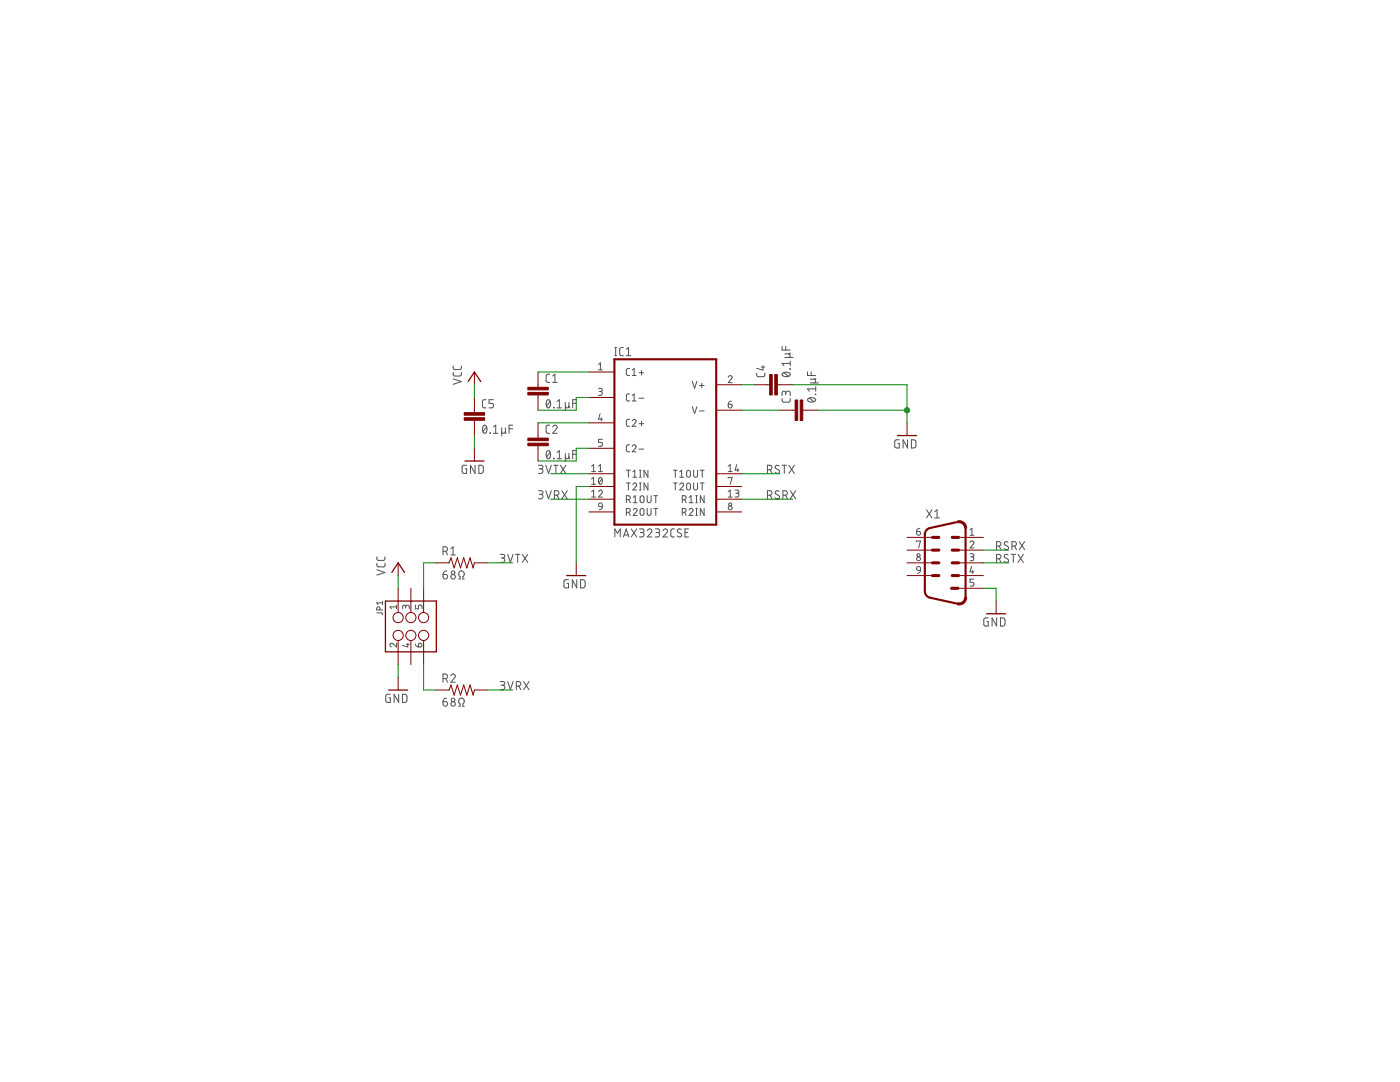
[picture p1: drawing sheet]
<?xml version="1.0" encoding="utf-8"?>
<!DOCTYPE eagle SYSTEM "eagle.dtd">
<!--
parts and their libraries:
SparkFun-Capacitors: Licensing: CC v3.0 Share-Alike You are welcome to use this library for commercial purposes.
-->
<eagle version="9.3.2">
<drawing>
<settings>
<setting alwaysvectorfont="yes"/>
<setting verticaltext="up"/>
</settings>
<grid distance="0.1" unitdist="inch" unit="inch" style="lines" multiple="1" display="no" altdistance="0.01" altunitdist="inch" altunit="inch"/>
<schematic xreflabel="%F%N/%S.%C%R" xrefpart="/%S.%C%R">
<libraries>
<library name="SparkFun-Capacitors">
<symbols>
<symbol name="CAP">
<wire x1="0" y1="2.54" x2="0" y2="2.032" width="0.1524" layer="94"/>
<wire x1="0" y1="0" x2="0" y2="0.508" width="0.1524" layer="94"/>
<text x="1.524" y="2.921" size="1.778" layer="95">&gt;NAME</text>
<text x="1.524" y="-2.159" size="1.778" layer="96">&gt;VALUE</text>
<rectangle x1="-2.032" y1="0.508" x2="2.032" y2="1.016" layer="94"/>
<rectangle x1="-2.032" y1="1.524" x2="2.032" y2="2.032" layer="94"/>
<pin name="1" x="0" y="5.08" visible="off" length="short" direction="pas" swaplevel="1" rot="R270"/>
<pin name="2" x="0" y="-2.54" visible="off" length="short" direction="pas" swaplevel="1" rot="R90"/>
</symbol>
</symbols>
<devicesets>
<deviceset name="CAP" prefix="C" uservalue="yes">
<gates>
<gate name="G$1" symbol="CAP" x="0" y="0"/>
</gates>
<devices>
<device name="PTH" package="CAP-PTH-SMALL">
<connects>
<connect gate="G$1" pin="1" pad="1"/>
<connect gate="G$1" pin="2" pad="2"/>
</connects>
<technologies>
<technology name=""/>
</technologies>
</device>
<device name="PTH2" package="CAP-PTH-SMALL2">
<connects>
<connect gate="G$1" pin="1" pad="1"/>
<connect gate="G$1" pin="2" pad="2"/>
</connects>
<technologies>
<technology name=""/>
</technologies>
</device>
<device name="0805" package="0805">
<connects>
<connect gate="G$1" pin="1" pad="1"/>
<connect gate="G$1" pin="2" pad="2"/>
</connects>
<technologies>
<technology name=""/>
</technologies>
</device>
<device name="PTH3" package="CAP-PTH-LARGE">
<connects>
<connect gate="G$1" pin="1" pad="1"/>
<connect gate="G$1" pin="2" pad="2"/>
</connects>
<technologies>
<technology name=""/>
</technologies>
</device>
<device name="SMD" package="GRM43D">
<connects>
<connect gate="G$1" pin="1" pad="A"/>
<connect gate="G$1" pin="2" pad="C"/>
</connects>
<technologies>
<technology name=""/>
</technologies>
</device>
<device name="0603-CAP" package="0603-CAP">
<connects>
<connect gate="G$1" pin="1" pad="1"/>
<connect gate="G$1" pin="2" pad="2"/>
</connects>
<technologies>
<technology name=""/>
</technologies>
</device>
<device name="0402-CAP" package="0402-CAP">
<connects>
<connect gate="G$1" pin="1" pad="1"/>
<connect gate="G$1" pin="2" pad="2"/>
</connects>
<technologies>
<technology name=""/>
</technologies>
</device>
<device name="PTH1" package="CAP-PTH-5MM">
<connects>
<connect gate="G$1" pin="1" pad="1"/>
<connect gate="G$1" pin="2" pad="2"/>
</connects>
<technologies>
<technology name=""/>
</technologies>
</device>
<device name="_" package="AXIAL-5MM">
<connects>
<connect gate="G$1" pin="1" pad="P$1"/>
<connect gate="G$1" pin="2" pad="P$2"/>
</connects>
<technologies>
<technology name=""/>
</technologies>
</device>
<device name="1210" package="1210">
<connects>
<connect gate="G$1" pin="1" pad="1"/>
<connect gate="G$1" pin="2" pad="2"/>
</connects>
<technologies>
<technology name=""/>
</technologies>
</device>
<device name="1206" package="1206">
<connects>
<connect gate="G$1" pin="1" pad="1"/>
<connect gate="G$1" pin="2" pad="2"/>
</connects>
<technologies>
<technology name=""/>
</technologies>
</device>
<device name="ASMD" package="CTZ3">
<connects>
<connect gate="G$1" pin="1" pad="+"/>
<connect gate="G$1" pin="2" pad="-"/>
</connects>
<technologies>
<technology name=""/>
</technologies>
</device>
<device name="KIT" package="CAP-PTH-SMALL-KIT">
<connects>
<connect gate="G$1" pin="1" pad="1"/>
<connect gate="G$1" pin="2" pad="2"/>
</connects>
<technologies>
<technology name=""/>
</technologies>
</device>
<device name="EZ" package="CAP-PTH-SMALLEZ">
<connects>
<connect gate="G$1" pin="1" pad="1"/>
<connect gate="G$1" pin="2" pad="2"/>
</connects>
<technologies>
<technology name=""/>
</technologies>
</device>
</devices>
</deviceset>
</devicesets>
</library>
<library name="supply1">
<symbols>
<symbol name="GND">
<wire x1="-1.905" y1="0" x2="1.905" y2="0" width="0.254" layer="94"/>
<text x="-2.54" y="-2.54" size="1.778" layer="96">&gt;VALUE</text>
<pin name="GND" x="0" y="2.54" visible="off" length="short" direction="sup" rot="R270"/>
</symbol>
<symbol name="VCC">
<wire x1="1.27" y1="-1.905" x2="0" y2="0" width="0.254" layer="94"/>
<wire x1="0" y1="0" x2="-1.27" y2="-1.905" width="0.254" layer="94"/>
<text x="-2.54" y="-2.54" size="1.778" layer="96" rot="R90">&gt;VALUE</text>
<pin name="VCC" x="0" y="-2.54" visible="off" length="short" direction="sup" rot="R90"/>
</symbol>
</symbols>
<devicesets>
<deviceset name="GND" prefix="GND">
<gates>
<gate name="1" symbol="GND" x="0" y="0"/>
</gates>
<devices>
<device name="">
<technologies>
<technology name=""/>
</technologies>
</device>
</devices>
</deviceset>
<deviceset name="VCC" prefix="P+">
<gates>
<gate name="VCC" symbol="VCC" x="0" y="0"/>
</gates>
<devices>
<device name="">
<technologies>
<technology name=""/>
</technologies>
</device>
</devices>
</deviceset>
</devicesets>
</library>
<library name="con-subd">
<symbols>
<symbol name="M09">
<wire x1="-2.54" y1="5.08" x2="-1.27" y2="5.08" width="0.6096" layer="94"/>
<wire x1="-2.54" y1="2.54" x2="-1.27" y2="2.54" width="0.6096" layer="94"/>
<wire x1="1.397" y1="5.08" x2="2.667" y2="5.08" width="0.6096" layer="94"/>
<wire x1="1.397" y1="2.54" x2="2.667" y2="2.54" width="0.6096" layer="94"/>
<wire x1="-2.54" y1="0" x2="-1.27" y2="0" width="0.6096" layer="94"/>
<wire x1="-2.54" y1="-2.54" x2="-1.27" y2="-2.54" width="0.6096" layer="94"/>
<wire x1="1.397" y1="0" x2="2.667" y2="0" width="0.6096" layer="94"/>
<wire x1="1.397" y1="-2.54" x2="2.667" y2="-2.54" width="0.6096" layer="94"/>
<wire x1="1.27" y1="-5.08" x2="2.54" y2="-5.08" width="0.6096" layer="94"/>
<wire x1="2.5226" y1="-8.1718" x2="4.0637" y2="-6.9312" width="0.4064" layer="94" curve="102.322193" cap="flat"/>
<wire x1="2.5226" y1="-8.1718" x2="-3.0654" y2="-6.9494" width="0.4064" layer="94"/>
<wire x1="-4.064" y1="-5.7088" x2="-3.0654" y2="-6.9494" width="0.4064" layer="94" curve="77.657889"/>
<wire x1="-4.064" y1="5.7088" x2="-4.064" y2="-5.7088" width="0.4064" layer="94"/>
<wire x1="-4.064" y1="5.7088" x2="-3.0654" y2="6.9494" width="0.4064" layer="94" curve="-77.657889"/>
<wire x1="4.064" y1="6.9312" x2="4.064" y2="-6.9312" width="0.4064" layer="94"/>
<wire x1="2.5226" y1="8.1718" x2="-3.0654" y2="6.9494" width="0.4064" layer="94"/>
<wire x1="2.5226" y1="8.1719" x2="4.064" y2="6.9312" width="0.4064" layer="94" curve="-102.337599" cap="flat"/>
<text x="-3.81" y="-10.795" size="1.778" layer="96">&gt;VALUE</text>
<text x="-3.81" y="8.89" size="1.778" layer="95">&gt;NAME</text>
<pin name="1" x="7.62" y="5.08" visible="pad" length="middle" direction="pas" rot="R180"/>
<pin name="6" x="-7.62" y="5.08" visible="pad" length="middle" direction="pas"/>
<pin name="2" x="7.62" y="2.54" visible="pad" length="middle" direction="pas" rot="R180"/>
<pin name="7" x="-7.62" y="2.54" visible="pad" length="middle" direction="pas"/>
<pin name="3" x="7.62" y="0" visible="pad" length="middle" direction="pas" rot="R180"/>
<pin name="8" x="-7.62" y="0" visible="pad" length="middle" direction="pas"/>
<pin name="4" x="7.62" y="-2.54" visible="pad" length="middle" direction="pas" rot="R180"/>
<pin name="9" x="-7.62" y="-2.54" visible="pad" length="middle" direction="pas"/>
<pin name="5" x="7.62" y="-5.08" visible="pad" length="middle" direction="pas" rot="R180"/>
</symbol>
</symbols>
<devicesets>
<deviceset name="M09" prefix="X" uservalue="yes">
<gates>
<gate name="-1" symbol="M09" x="0" y="0"/>
</gates>
<devices>
<device name="D" package="M09D">
<connects>
<connect gate="-1" pin="1" pad="1"/>
<connect gate="-1" pin="2" pad="2"/>
<connect gate="-1" pin="3" pad="3"/>
<connect gate="-1" pin="4" pad="4"/>
<connect gate="-1" pin="5" pad="5"/>
<connect gate="-1" pin="6" pad="6"/>
<connect gate="-1" pin="7" pad="7"/>
<connect gate="-1" pin="8" pad="8"/>
<connect gate="-1" pin="9" pad="9"/>
</connects>
<package3dinstances>
<package3dinstance package3d_urn="urn:adsk.eagle:package:10300/1"/>
</package3dinstances>
<technologies>
<technology name="">
<attribute name="MF" value="" constant="no"/>
<attribute name="MPN" value="" constant="no"/>
<attribute name="OC_FARNELL" value="unknown" constant="no"/>
<attribute name="OC_NEWARK" value="unknown" constant="no"/>
</technology>
</technologies>
</device>
<device name="H" package="M09H">
<connects>
<connect gate="-1" pin="1" pad="1"/>
<connect gate="-1" pin="2" pad="2"/>
<connect gate="-1" pin="3" pad="3"/>
<connect gate="-1" pin="4" pad="4"/>
<connect gate="-1" pin="5" pad="5"/>
<connect gate="-1" pin="6" pad="6"/>
<connect gate="-1" pin="7" pad="7"/>
<connect gate="-1" pin="8" pad="8"/>
<connect gate="-1" pin="9" pad="9"/>
</connects>
<package3dinstances>
<package3dinstance package3d_urn="urn:adsk.eagle:package:10299/1"/>
</package3dinstances>
<technologies>
<technology name="">
<attribute name="MF" value="" constant="no"/>
<attribute name="MPN" value="" constant="no"/>
<attribute name="OC_FARNELL" value="unknown" constant="no"/>
<attribute name="OC_NEWARK" value="unknown" constant="no"/>
</technology>
</technologies>
</device>
<device name="HP" package="M09HP">
<connects>
<connect gate="-1" pin="1" pad="1"/>
<connect gate="-1" pin="2" pad="2"/>
<connect gate="-1" pin="3" pad="3"/>
<connect gate="-1" pin="4" pad="4"/>
<connect gate="-1" pin="5" pad="5"/>
<connect gate="-1" pin="6" pad="6"/>
<connect gate="-1" pin="7" pad="7"/>
<connect gate="-1" pin="8" pad="8"/>
<connect gate="-1" pin="9" pad="9"/>
</connects>
<package3dinstances>
<package3dinstance package3d_urn="urn:adsk.eagle:package:10236/1"/>
</package3dinstances>
<technologies>
<technology name="">
<attribute name="MF" value="" constant="no"/>
<attribute name="MPN" value="" constant="no"/>
<attribute name="OC_FARNELL" value="unknown" constant="no"/>
<attribute name="OC_NEWARK" value="unknown" constant="no"/>
</technology>
</technologies>
</device>
<device name="V" package="M09V">
<connects>
<connect gate="-1" pin="1" pad="1"/>
<connect gate="-1" pin="2" pad="2"/>
<connect gate="-1" pin="3" pad="3"/>
<connect gate="-1" pin="4" pad="4"/>
<connect gate="-1" pin="5" pad="5"/>
<connect gate="-1" pin="6" pad="6"/>
<connect gate="-1" pin="7" pad="7"/>
<connect gate="-1" pin="8" pad="8"/>
<connect gate="-1" pin="9" pad="9"/>
</connects>
<package3dinstances>
<package3dinstance package3d_urn="urn:adsk.eagle:package:10298/1"/>
</package3dinstances>
<technologies>
<technology name="">
<attribute name="MF" value="" constant="no"/>
<attribute name="MPN" value="" constant="no"/>
<attribute name="OC_FARNELL" value="unknown" constant="no"/>
<attribute name="OC_NEWARK" value="unknown" constant="no"/>
</technology>
</technologies>
</device>
<device name="VP" package="M09VP">
<connects>
<connect gate="-1" pin="1" pad="1"/>
<connect gate="-1" pin="2" pad="2"/>
<connect gate="-1" pin="3" pad="3"/>
<connect gate="-1" pin="4" pad="4"/>
<connect gate="-1" pin="5" pad="5"/>
<connect gate="-1" pin="6" pad="6"/>
<connect gate="-1" pin="7" pad="7"/>
<connect gate="-1" pin="8" pad="8"/>
<connect gate="-1" pin="9" pad="9"/>
</connects>
<package3dinstances>
<package3dinstance package3d_urn="urn:adsk.eagle:package:10235/1"/>
</package3dinstances>
<technologies>
<technology name="">
<attribute name="MF" value="" constant="no"/>
<attribute name="MPN" value="" constant="no"/>
<attribute name="OC_FARNELL" value="unknown" constant="no"/>
<attribute name="OC_NEWARK" value="unknown" constant="no"/>
</technology>
</technologies>
</device>
<device name="VB" package="M09VB">
<connects>
<connect gate="-1" pin="1" pad="1"/>
<connect gate="-1" pin="2" pad="2"/>
<connect gate="-1" pin="3" pad="3"/>
<connect gate="-1" pin="4" pad="4"/>
<connect gate="-1" pin="5" pad="5"/>
<connect gate="-1" pin="6" pad="6"/>
<connect gate="-1" pin="7" pad="7"/>
<connect gate="-1" pin="8" pad="8"/>
<connect gate="-1" pin="9" pad="9"/>
</connects>
<package3dinstances>
<package3dinstance package3d_urn="urn:adsk.eagle:package:10296/1"/>
</package3dinstances>
<technologies>
<technology name="">
<attribute name="MF" value="" constant="no"/>
<attribute name="MPN" value="" constant="no"/>
<attribute name="OC_FARNELL" value="unknown" constant="no"/>
<attribute name="OC_NEWARK" value="unknown" constant="no"/>
</technology>
</technologies>
</device>
<device name="-182" package="182-009-MALE">
<connects>
<connect gate="-1" pin="1" pad="1"/>
<connect gate="-1" pin="2" pad="2"/>
<connect gate="-1" pin="3" pad="3"/>
<connect gate="-1" pin="4" pad="4"/>
<connect gate="-1" pin="5" pad="5"/>
<connect gate="-1" pin="6" pad="6"/>
<connect gate="-1" pin="7" pad="7"/>
<connect gate="-1" pin="8" pad="8"/>
<connect gate="-1" pin="9" pad="9"/>
</connects>
<package3dinstances>
<package3dinstance package3d_urn="urn:adsk.eagle:package:10301/1"/>
</package3dinstances>
<technologies>
<technology name="">
<attribute name="MF" value="" constant="no"/>
<attribute name="MPN" value="" constant="no"/>
<attribute name="OC_FARNELL" value="unknown" constant="no"/>
<attribute name="OC_NEWARK" value="unknown" constant="no"/>
</technology>
</technologies>
</device>
<device name="SMT" package="M09SMT">
<connects>
<connect gate="-1" pin="1" pad="1"/>
<connect gate="-1" pin="2" pad="2"/>
<connect gate="-1" pin="3" pad="3"/>
<connect gate="-1" pin="4" pad="4"/>
<connect gate="-1" pin="5" pad="5"/>
<connect gate="-1" pin="6" pad="6"/>
<connect gate="-1" pin="7" pad="7"/>
<connect gate="-1" pin="8" pad="8"/>
<connect gate="-1" pin="9" pad="9"/>
</connects>
<package3dinstances>
<package3dinstance package3d_urn="urn:adsk.eagle:package:10233/1"/>
</package3dinstances>
<technologies>
<technology name=""/>
</technologies>
</device>
</devices>
</deviceset>
</devicesets>
</library>
<library name="SparkFun-Connectors-new">
<symbols>
<symbol name="M03X2">
<wire x1="-5.08" y1="5.08" x2="5.08" y2="5.08" width="0.254" layer="94"/>
<wire x1="5.08" y1="5.08" x2="5.08" y2="2.54" width="0.254" layer="94"/>
<wire x1="5.08" y1="2.54" x2="5.08" y2="0" width="0.254" layer="94"/>
<wire x1="5.08" y1="0" x2="5.08" y2="-2.54" width="0.254" layer="94"/>
<wire x1="5.08" y1="-2.54" x2="5.08" y2="-5.08" width="0.254" layer="94"/>
<wire x1="5.08" y1="-5.08" x2="-5.08" y2="-5.08" width="0.254" layer="94"/>
<wire x1="-5.08" y1="-5.08" x2="-5.08" y2="-2.54" width="0.254" layer="94"/>
<pin name="1" x="-7.62" y="2.54" visible="off" length="short"/>
<pin name="3" x="-7.62" y="0" visible="off" length="short"/>
<pin name="5" x="-7.62" y="-2.54" visible="off" length="short"/>
<pin name="6" x="7.62" y="-2.54" visible="off" length="short" rot="R180"/>
<pin name="4" x="7.62" y="0" visible="off" length="short" rot="R180"/>
<pin name="2" x="7.62" y="2.54" visible="off" length="short" rot="R180"/>
<text x="-5.08" y="5.588" size="1.27" layer="95">&gt;NAME</text>
<text x="-5.08" y="-7.112" size="1.27" layer="96">&gt;VALUE</text>
<circle x="-1.778" y="2.54" radius="1.016" width="0.1524" layer="94"/>
<circle x="1.778" y="2.54" radius="1.016" width="0.1524" layer="94"/>
<circle x="1.778" y="0" radius="1.016" width="0.1524" layer="94"/>
<circle x="1.778" y="-2.54" radius="1.016" width="0.1524" layer="94"/>
<circle x="-1.778" y="-2.54" radius="1.016" width="0.1524" layer="94"/>
<circle x="-1.778" y="0" radius="1.016" width="0.1524" layer="94"/>
<wire x1="-5.08" y1="-2.54" x2="-5.08" y2="0" width="0.254" layer="94"/>
<wire x1="-5.08" y1="0" x2="-5.08" y2="2.54" width="0.254" layer="94"/>
<wire x1="-5.08" y1="2.54" x2="-5.08" y2="5.08" width="0.254" layer="94"/>
<wire x1="-5.08" y1="2.54" x2="-2.794" y2="2.54" width="0.1524" layer="94"/>
<wire x1="-5.08" y1="0" x2="-2.794" y2="0" width="0.1524" layer="94"/>
<wire x1="-5.08" y1="-2.54" x2="-2.794" y2="-2.54" width="0.1524" layer="94"/>
<wire x1="5.08" y1="-2.54" x2="2.794" y2="-2.54" width="0.1524" layer="94"/>
<wire x1="5.08" y1="0" x2="2.794" y2="0" width="0.1524" layer="94"/>
<wire x1="5.08" y1="2.54" x2="2.794" y2="2.54" width="0.1524" layer="94"/>
<text x="-4.318" y="2.794" size="1.4224" layer="95">1</text>
<text x="3.302" y="2.794" size="1.4224" layer="95">2</text>
<text x="-4.318" y="0.254" size="1.4224" layer="95">3</text>
<text x="3.302" y="0.254" size="1.4224" layer="95">4</text>
<text x="-4.318" y="-2.286" size="1.4224" layer="95">5</text>
<text x="3.302" y="-2.286" size="1.4224" layer="95">6</text>
</symbol>
</symbols>
<devicesets>
<deviceset name="M03X2" prefix="JP" uservalue="yes">
<gates>
<gate name="G$1" symbol="M03X2" x="0" y="0"/>
</gates>
<devices>
<device name="" package="2X3-SHROUDED">
<connects>
<connect gate="G$1" pin="1" pad="1"/>
<connect gate="G$1" pin="2" pad="2"/>
<connect gate="G$1" pin="3" pad="3"/>
<connect gate="G$1" pin="4" pad="4"/>
<connect gate="G$1" pin="5" pad="5"/>
<connect gate="G$1" pin="6" pad="6"/>
</connects>
<technologies>
<technology name="">
<attribute name="PROD_ID" value="CONN-10681"/>
</technology>
</technologies>
</device>
<device name="SMT" package="2X3_SMT_POSTS">
<connects>
<connect gate="G$1" pin="1" pad="1"/>
<connect gate="G$1" pin="2" pad="2"/>
<connect gate="G$1" pin="3" pad="3"/>
<connect gate="G$1" pin="4" pad="4"/>
<connect gate="G$1" pin="5" pad="5"/>
<connect gate="G$1" pin="6" pad="6"/>
</connects>
<technologies>
<technology name="">
<attribute name="PROD_ID" value="CONN-11415"/>
</technology>
</technologies>
</device>
<device name="POGO_PINS" package="2X3_POGO">
<connects>
<connect gate="G$1" pin="1" pad="P$1"/>
<connect gate="G$1" pin="2" pad="P$2"/>
<connect gate="G$1" pin="3" pad="P$3"/>
<connect gate="G$1" pin="4" pad="P$4"/>
<connect gate="G$1" pin="5" pad="P$5"/>
<connect gate="G$1" pin="6" pad="P$6"/>
</connects>
<technologies>
<technology name="">
<attribute name="PROD_ID" value="HW-11044"/>
</technology>
</technologies>
</device>
<device name="2X3_SILK_SM" package="2X3">
<connects>
<connect gate="G$1" pin="1" pad="1"/>
<connect gate="G$1" pin="2" pad="2"/>
<connect gate="G$1" pin="3" pad="3"/>
<connect gate="G$1" pin="4" pad="4"/>
<connect gate="G$1" pin="5" pad="5"/>
<connect gate="G$1" pin="6" pad="6"/>
</connects>
<technologies>
<technology name=""/>
</technologies>
</device>
<device name="NO_SILK" package="2X3-NS">
<connects>
<connect gate="G$1" pin="1" pad="1"/>
<connect gate="G$1" pin="2" pad="2"/>
<connect gate="G$1" pin="3" pad="3"/>
<connect gate="G$1" pin="4" pad="4"/>
<connect gate="G$1" pin="5" pad="5"/>
<connect gate="G$1" pin="6" pad="6"/>
</connects>
<technologies>
<technology name=""/>
</technologies>
</device>
</devices>
</deviceset>
</devicesets>
</library>
<library name="SparkFun-Resistors">
<symbols>
<symbol name="RESISTOR">
<wire x1="-2.54" y1="0" x2="-2.159" y2="1.016" width="0.1524" layer="94"/>
<wire x1="-2.159" y1="1.016" x2="-1.524" y2="-1.016" width="0.1524" layer="94"/>
<wire x1="-1.524" y1="-1.016" x2="-0.889" y2="1.016" width="0.1524" layer="94"/>
<wire x1="-0.889" y1="1.016" x2="-0.254" y2="-1.016" width="0.1524" layer="94"/>
<wire x1="-0.254" y1="-1.016" x2="0.381" y2="1.016" width="0.1524" layer="94"/>
<wire x1="0.381" y1="1.016" x2="1.016" y2="-1.016" width="0.1524" layer="94"/>
<wire x1="1.016" y1="-1.016" x2="1.651" y2="1.016" width="0.1524" layer="94"/>
<wire x1="1.651" y1="1.016" x2="2.286" y2="-1.016" width="0.1524" layer="94"/>
<wire x1="2.286" y1="-1.016" x2="2.54" y2="0" width="0.1524" layer="94"/>
<text x="-3.81" y="1.4986" size="1.778" layer="95">&gt;NAME</text>
<text x="-3.81" y="-3.302" size="1.778" layer="96">&gt;VALUE</text>
<pin name="2" x="5.08" y="0" visible="off" length="short" direction="pas" swaplevel="1" rot="R180"/>
<pin name="1" x="-5.08" y="0" visible="off" length="short" direction="pas" swaplevel="1"/>
</symbol>
</symbols>
<devicesets>
<deviceset name="RESISTOR" prefix="R" uservalue="yes">
<gates>
<gate name="G$1" symbol="RESISTOR" x="0" y="0"/>
</gates>
<devices>
<device name="1206" package="1206">
<connects>
<connect gate="G$1" pin="1" pad="1"/>
<connect gate="G$1" pin="2" pad="2"/>
</connects>
<technologies>
<technology name=""/>
</technologies>
</device>
<device name="AXIAL-0.3" package="AXIAL-0.3">
<connects>
<connect gate="G$1" pin="1" pad="P$1"/>
<connect gate="G$1" pin="2" pad="P$2"/>
</connects>
<technologies>
<technology name=""/>
</technologies>
</device>
<device name="2010" package="R2010">
<connects>
<connect gate="G$1" pin="1" pad="1"/>
<connect gate="G$1" pin="2" pad="2"/>
</connects>
<technologies>
<technology name=""/>
</technologies>
</device>
<device name="0805-RES" package="0805">
<connects>
<connect gate="G$1" pin="1" pad="1"/>
<connect gate="G$1" pin="2" pad="2"/>
</connects>
<technologies>
<technology name=""/>
</technologies>
</device>
<device name="0603-RES" package="0603-RES">
<connects>
<connect gate="G$1" pin="1" pad="1"/>
<connect gate="G$1" pin="2" pad="2"/>
</connects>
<technologies>
<technology name=""/>
</technologies>
</device>
<device name="0603" package="0603-RES">
<connects>
<connect gate="G$1" pin="1" pad="1"/>
<connect gate="G$1" pin="2" pad="2"/>
</connects>
<technologies>
<technology name=""/>
</technologies>
</device>
<device name="PTH-1/6W" package="1/6W-RES">
<connects>
<connect gate="G$1" pin="1" pad="1"/>
<connect gate="G$1" pin="2" pad="2"/>
</connects>
<technologies>
<technology name=""/>
</technologies>
</device>
<device name="2512" package="R2512">
<connects>
<connect gate="G$1" pin="1" pad="1"/>
<connect gate="G$1" pin="2" pad="2"/>
</connects>
<technologies>
<technology name=""/>
</technologies>
</device>
<device name="PTH-1/4W" package="AXIAL-0.4">
<connects>
<connect gate="G$1" pin="1" pad="P$1"/>
<connect gate="G$1" pin="2" pad="P$2"/>
</connects>
<technologies>
<technology name=""/>
</technologies>
</device>
<device name="PTH-1/2W" package="AXIAL-0.5">
<connects>
<connect gate="G$1" pin="1" pad="P$1"/>
<connect gate="G$1" pin="2" pad="P$2"/>
</connects>
<technologies>
<technology name=""/>
</technologies>
</device>
<device name="PTH-1W" package="AXIAL-0.6">
<connects>
<connect gate="G$1" pin="1" pad="P$1"/>
<connect gate="G$1" pin="2" pad="P$2"/>
</connects>
<technologies>
<technology name=""/>
</technologies>
</device>
<device name="PTH-2W" package="AXIAL-0.8">
<connects>
<connect gate="G$1" pin="1" pad="P$1"/>
<connect gate="G$1" pin="2" pad="P$2"/>
</connects>
<technologies>
<technology name=""/>
</technologies>
</device>
<device name="KIT" package="AXIAL-0.3-KIT">
<connects>
<connect gate="G$1" pin="1" pad="P$1"/>
<connect gate="G$1" pin="2" pad="P$2"/>
</connects>
<technologies>
<technology name=""/>
</technologies>
</device>
<device name="EZ" package="AXIAL-0.3EZ">
<connects>
<connect gate="G$1" pin="1" pad="P$1"/>
<connect gate="G$1" pin="2" pad="P$2"/>
</connects>
<technologies>
<technology name=""/>
</technologies>
</device>
<device name="0805-WITH-JUMPER" package="0805-WITH-JUMPER">
<connects>
<connect gate="G$1" pin="1" pad="1"/>
<connect gate="G$1" pin="2" pad="2"/>
</connects>
<technologies>
<technology name=""/>
</technologies>
</device>
</devices>
</deviceset>
</devicesets>
</library>
<library name="maxim">
<symbols>
<symbol name="MAX232">
<wire x1="-10.16" y1="15.24" x2="10.16" y2="15.24" width="0.4064" layer="94"/>
<wire x1="10.16" y1="-17.78" x2="10.16" y2="15.24" width="0.4064" layer="94"/>
<wire x1="10.16" y1="-17.78" x2="-10.16" y2="-17.78" width="0.4064" layer="94"/>
<wire x1="-10.16" y1="15.24" x2="-10.16" y2="-17.78" width="0.4064" layer="94"/>
<text x="-10.16" y="15.875" size="1.778" layer="95">&gt;NAME</text>
<text x="-10.16" y="-20.32" size="1.778" layer="96">&gt;VALUE</text>
<pin name="C1+" x="-15.24" y="12.7" length="middle"/>
<pin name="C1-" x="-15.24" y="7.62" length="middle"/>
<pin name="C2+" x="-15.24" y="2.54" length="middle"/>
<pin name="C2-" x="-15.24" y="-2.54" length="middle"/>
<pin name="T1IN" x="-15.24" y="-7.62" length="middle" direction="in"/>
<pin name="T2IN" x="-15.24" y="-10.16" length="middle" direction="in"/>
<pin name="R1OUT" x="-15.24" y="-12.7" length="middle" direction="out"/>
<pin name="R2OUT" x="-15.24" y="-15.24" length="middle" direction="out"/>
<pin name="V+" x="15.24" y="10.16" length="middle" rot="R180"/>
<pin name="V-" x="15.24" y="5.08" length="middle" rot="R180"/>
<pin name="T1OUT" x="15.24" y="-7.62" length="middle" direction="out" rot="R180"/>
<pin name="T2OUT" x="15.24" y="-10.16" length="middle" direction="out" rot="R180"/>
<pin name="R1IN" x="15.24" y="-12.7" length="middle" direction="in" rot="R180"/>
<pin name="R2IN" x="15.24" y="-15.24" length="middle" direction="in" rot="R180"/>
</symbol>
<symbol name="VCC-GND">
<text x="1.524" y="-5.08" size="1.016" layer="95" rot="R90">GND</text>
<text x="1.524" y="2.54" size="1.016" layer="95" rot="R90">VCC</text>
<text x="-0.762" y="-0.762" size="1.778" layer="95">&gt;NAME</text>
<pin name="VCC" x="0" y="7.62" visible="pad" length="middle" direction="pwr" rot="R270"/>
<pin name="GND" x="0" y="-7.62" visible="pad" length="middle" direction="pwr" rot="R90"/>
</symbol>
</symbols>
<devicesets>
<deviceset name="MAX3232*" prefix="IC">
<gates>
<gate name="G$1" symbol="MAX232" x="0" y="0"/>
<gate name="P" symbol="VCC-GND" x="25.4" y="-5.08" addlevel="request"/>
</gates>
<devices>
<device name="PE" package="DIL16">
<connects>
<connect gate="G$1" pin="C1+" pad="1"/>
<connect gate="G$1" pin="C1-" pad="3"/>
<connect gate="G$1" pin="C2+" pad="4"/>
<connect gate="G$1" pin="C2-" pad="5"/>
<connect gate="G$1" pin="R1IN" pad="13"/>
<connect gate="G$1" pin="R1OUT" pad="12"/>
<connect gate="G$1" pin="R2IN" pad="8"/>
<connect gate="G$1" pin="R2OUT" pad="9"/>
<connect gate="G$1" pin="T1IN" pad="11"/>
<connect gate="G$1" pin="T1OUT" pad="14"/>
<connect gate="G$1" pin="T2IN" pad="10"/>
<connect gate="G$1" pin="T2OUT" pad="7"/>
<connect gate="G$1" pin="V+" pad="2"/>
<connect gate="G$1" pin="V-" pad="6"/>
<connect gate="P" pin="GND" pad="15"/>
<connect gate="P" pin="VCC" pad="16"/>
</connects>
<package3dinstances>
<package3dinstance package3d_urn="urn:adsk.eagle:package:922/2"/>
</package3dinstances>
<technologies>
<technology name="C">
<attribute name="MF" value="MAXIM" constant="no"/>
<attribute name="MPN" value="MAX3232CPE+" constant="no"/>
<attribute name="OC_FARNELL" value="9724494" constant="no"/>
<attribute name="OC_NEWARK" value="68K4626" constant="no"/>
</technology>
<technology name="E">
<attribute name="MF" value="" constant="no"/>
<attribute name="MPN" value="MAX3232EPE+" constant="no"/>
<attribute name="OC_FARNELL" value="unknown" constant="no"/>
<attribute name="OC_NEWARK" value="67K4860" constant="no"/>
</technology>
</technologies>
</device>
<device name="UE" package="TSSOP16">
<connects>
<connect gate="G$1" pin="C1+" pad="1"/>
<connect gate="G$1" pin="C1-" pad="3"/>
<connect gate="G$1" pin="C2+" pad="4"/>
<connect gate="G$1" pin="C2-" pad="5"/>
<connect gate="G$1" pin="R1IN" pad="13"/>
<connect gate="G$1" pin="R1OUT" pad="12"/>
<connect gate="G$1" pin="R2IN" pad="8"/>
<connect gate="G$1" pin="R2OUT" pad="9"/>
<connect gate="G$1" pin="T1IN" pad="11"/>
<connect gate="G$1" pin="T1OUT" pad="14"/>
<connect gate="G$1" pin="T2IN" pad="10"/>
<connect gate="G$1" pin="T2OUT" pad="7"/>
<connect gate="G$1" pin="V+" pad="2"/>
<connect gate="G$1" pin="V-" pad="6"/>
<connect gate="P" pin="GND" pad="15"/>
<connect gate="P" pin="VCC" pad="16"/>
</connects>
<package3dinstances>
<package3dinstance package3d_urn="urn:adsk.eagle:package:16485/2"/>
</package3dinstances>
<technologies>
<technology name="C">
<attribute name="MF" value="MAXIM" constant="no"/>
<attribute name="MPN" value="MAX3232CUE+" constant="no"/>
<attribute name="OC_FARNELL" value="1593350" constant="no"/>
<attribute name="OC_NEWARK" value="68K4629" constant="no"/>
</technology>
<technology name="E">
<attribute name="MF" value="MAXIM" constant="no"/>
<attribute name="MPN" value="MAX3232EUE+" constant="no"/>
<attribute name="OC_FARNELL" value="1379769" constant="no"/>
<attribute name="OC_NEWARK" value="68K4632" constant="no"/>
</technology>
</technologies>
</device>
<device name="WE" package="SO16L">
<connects>
<connect gate="G$1" pin="C1+" pad="1"/>
<connect gate="G$1" pin="C1-" pad="3"/>
<connect gate="G$1" pin="C2+" pad="4"/>
<connect gate="G$1" pin="C2-" pad="5"/>
<connect gate="G$1" pin="R1IN" pad="13"/>
<connect gate="G$1" pin="R1OUT" pad="12"/>
<connect gate="G$1" pin="R2IN" pad="8"/>
<connect gate="G$1" pin="R2OUT" pad="9"/>
<connect gate="G$1" pin="T1IN" pad="11"/>
<connect gate="G$1" pin="T1OUT" pad="14"/>
<connect gate="G$1" pin="T2IN" pad="10"/>
<connect gate="G$1" pin="T2OUT" pad="7"/>
<connect gate="G$1" pin="V+" pad="2"/>
<connect gate="G$1" pin="V-" pad="6"/>
<connect gate="P" pin="GND" pad="15"/>
<connect gate="P" pin="VCC" pad="16"/>
</connects>
<package3dinstances>
<package3dinstance package3d_urn="urn:adsk.eagle:package:17518/2"/>
</package3dinstances>
<technologies>
<technology name="C">
<attribute name="MF" value="MAXIM" constant="no"/>
<attribute name="MPN" value="MAX3232CWE+" constant="no"/>
<attribute name="OC_FARNELL" value="9725504" constant="no"/>
<attribute name="OC_NEWARK" value="68K4630" constant="no"/>
</technology>
<technology name="E">
<attribute name="MF" value="" constant="no"/>
<attribute name="MPN" value="MAX3232EWE+" constant="no"/>
<attribute name="OC_FARNELL" value="unknown" constant="no"/>
<attribute name="OC_NEWARK" value="67K4863" constant="no"/>
</technology>
</technologies>
</device>
<device name="SE" package="SO16">
<connects>
<connect gate="G$1" pin="C1+" pad="1"/>
<connect gate="G$1" pin="C1-" pad="3"/>
<connect gate="G$1" pin="C2+" pad="4"/>
<connect gate="G$1" pin="C2-" pad="5"/>
<connect gate="G$1" pin="R1IN" pad="13"/>
<connect gate="G$1" pin="R1OUT" pad="12"/>
<connect gate="G$1" pin="R2IN" pad="8"/>
<connect gate="G$1" pin="R2OUT" pad="9"/>
<connect gate="G$1" pin="T1IN" pad="11"/>
<connect gate="G$1" pin="T1OUT" pad="14"/>
<connect gate="G$1" pin="T2IN" pad="10"/>
<connect gate="G$1" pin="T2OUT" pad="7"/>
<connect gate="G$1" pin="V+" pad="2"/>
<connect gate="G$1" pin="V-" pad="6"/>
<connect gate="P" pin="GND" pad="15"/>
<connect gate="P" pin="VCC" pad="16"/>
</connects>
<package3dinstances>
<package3dinstance package3d_urn="urn:adsk.eagle:package:821/2"/>
</package3dinstances>
<technologies>
<technology name="C">
<attribute name="MF" value="" constant="no"/>
<attribute name="MPN" value="MAX3232CSE" constant="no"/>
<attribute name="OC_FARNELL" value="9725490" constant="no"/>
<attribute name="OC_NEWARK" value="90C2890" constant="no"/>
</technology>
<technology name="E">
<attribute name="MF" value="MAXIM" constant="no"/>
<attribute name="MPN" value="MAX3232ESE" constant="no"/>
<attribute name="OC_FARNELL" value="9725539" constant="no"/>
<attribute name="OC_NEWARK" value="79C3880" constant="no"/>
</technology>
</technologies>
</device>
</devices>
</deviceset>
</devicesets>
</library>
</libraries>
<attributes>
</attributes>
<variantdefs>
</variantdefs>
<classes>
<class number="0" name="default" width="0" drill="0">
</class>
</classes>
<parts>
<part name="IC1" library="maxim" deviceset="MAX3232*" device="SE" package3d_urn="urn:adsk.eagle:package:821/2" technology="C" value="MAX3232CSE"/>
<part name="C1" library="SparkFun-Capacitors" deviceset="CAP" device="0805" value="0.1µF"/>
<part name="C2" library="SparkFun-Capacitors" deviceset="CAP" device="0805" value="0.1µF"/>
<part name="C3" library="SparkFun-Capacitors" deviceset="CAP" device="0805" value="0.1µF"/>
<part name="C4" library="SparkFun-Capacitors" deviceset="CAP" device="0805" value="0.1µF"/>
<part name="C5" library="SparkFun-Capacitors" deviceset="CAP" device="0805" value="0.1µF"/>
<part name="GND1" library="supply1" deviceset="GND" device=""/>
<part name="GND2" library="supply1" deviceset="GND" device=""/>
<part name="GND3" library="supply1" deviceset="GND" device=""/>
<part name="P+1" library="supply1" deviceset="VCC" device=""/>
<part name="X1" library="con-subd" deviceset="M09" device="D" package3d_urn="urn:adsk.eagle:package:10300/1"/>
<part name="GND4" library="supply1" deviceset="GND" device=""/>
<part name="JP1" library="SparkFun-Connectors-new" deviceset="M03X2" device="NO_SILK"/>
<part name="R1" library="SparkFun-Resistors" deviceset="RESISTOR" device="0805-RES" value="68Ω"/>
<part name="R2" library="SparkFun-Resistors" deviceset="RESISTOR" device="0805-RES" value="68Ω"/>
<part name="GND5" library="supply1" deviceset="GND" device=""/>
<part name="P+2" library="supply1" deviceset="VCC" device=""/>
</parts>
<sheets>
<sheet>
<plain>
</plain>
<instances>
<instance part="IC1" gate="G$1" x="76.2" y="66.04" smashed="yes">
<attribute name="NAME" x="66.04" y="81.915" size="1.778" layer="95"/>
<attribute name="VALUE" x="66.04" y="45.72" size="1.778" layer="96"/>
</instance>
<instance part="C1" gate="G$1" x="50.8" y="73.66" smashed="yes">
<attribute name="NAME" x="52.324" y="76.581" size="1.778" layer="95"/>
<attribute name="VALUE" x="52.324" y="71.501" size="1.778" layer="96"/>
</instance>
<instance part="C2" gate="G$1" x="50.8" y="63.5" smashed="yes">
<attribute name="NAME" x="52.324" y="66.421" size="1.778" layer="95"/>
<attribute name="VALUE" x="52.324" y="61.341" size="1.778" layer="96"/>
</instance>
<instance part="C3" gate="G$1" x="104.14" y="71.12" smashed="yes" rot="R90">
<attribute name="NAME" x="101.219" y="72.644" size="1.778" layer="95" rot="R90"/>
<attribute name="VALUE" x="106.299" y="72.644" size="1.778" layer="96" rot="R90"/>
</instance>
<instance part="C4" gate="G$1" x="99.06" y="76.2" smashed="yes" rot="R90">
<attribute name="NAME" x="96.139" y="77.724" size="1.778" layer="95" rot="R90"/>
<attribute name="VALUE" x="101.219" y="77.724" size="1.778" layer="96" rot="R90"/>
</instance>
<instance part="C5" gate="G$1" x="38.1" y="68.58" smashed="yes">
<attribute name="NAME" x="39.624" y="71.501" size="1.778" layer="95"/>
<attribute name="VALUE" x="39.624" y="66.421" size="1.778" layer="96"/>
</instance>
<instance part="GND1" gate="1" x="58.42" y="38.1" smashed="yes">
<attribute name="VALUE" x="55.88" y="35.56" size="1.778" layer="96"/>
</instance>
<instance part="GND2" gate="1" x="124.46" y="66.04" smashed="yes">
<attribute name="VALUE" x="121.92" y="63.5" size="1.778" layer="96"/>
</instance>
<instance part="GND3" gate="1" x="38.1" y="60.96" smashed="yes">
<attribute name="VALUE" x="35.56" y="58.42" size="1.778" layer="96"/>
</instance>
<instance part="P+1" gate="VCC" x="38.1" y="78.74" smashed="yes">
<attribute name="VALUE" x="35.56" y="76.2" size="1.778" layer="96" rot="R90"/>
</instance>
<instance part="X1" gate="-1" x="132.08" y="40.64" smashed="yes">
<attribute name="VALUE" x="128.27" y="29.845" size="1.778" layer="96"/>
<attribute name="NAME" x="128.27" y="49.53" size="1.778" layer="95"/>
</instance>
<instance part="GND4" gate="1" x="142.24" y="30.48" smashed="yes">
<attribute name="VALUE" x="139.7" y="27.94" size="1.778" layer="96"/>
</instance>
<instance part="JP1" gate="G$1" x="25.4" y="27.94" smashed="yes" rot="MR270">
<attribute name="NAME" x="19.812" y="33.02" size="1.27" layer="95" rot="MR270"/>
<attribute name="VALUE" x="32.512" y="33.02" size="1.27" layer="96" rot="MR270"/>
</instance>
<instance part="R1" gate="G$1" x="35.56" y="40.64" smashed="yes">
<attribute name="NAME" x="31.75" y="42.1386" size="1.778" layer="95"/>
<attribute name="VALUE" x="31.75" y="37.338" size="1.778" layer="96"/>
</instance>
<instance part="R2" gate="G$1" x="35.56" y="15.24" smashed="yes">
<attribute name="NAME" x="31.75" y="16.7386" size="1.778" layer="95"/>
<attribute name="VALUE" x="31.75" y="11.938" size="1.778" layer="96"/>
</instance>
<instance part="GND5" gate="1" x="22.86" y="15.24" smashed="yes">
<attribute name="VALUE" x="20.32" y="12.7" size="1.778" layer="96"/>
</instance>
<instance part="P+2" gate="VCC" x="22.86" y="40.64" smashed="yes">
<attribute name="VALUE" x="20.32" y="38.1" size="1.778" layer="96" rot="R90"/>
</instance>
</instances>
<busses>
</busses>
<nets>
<net name="N$1" class="0">
<segment>
<pinref part="IC1" gate="G$1" pin="C1+"/>
<pinref part="C1" gate="G$1" pin="1"/>
<wire x1="60.96" y1="78.74" x2="50.8" y2="78.74" width="0.1524" layer="91"/>
</segment>
</net>
<net name="N$2" class="0">
<segment>
<pinref part="C1" gate="G$1" pin="2"/>
<wire x1="50.8" y1="71.12" x2="58.42" y2="71.12" width="0.1524" layer="91"/>
<wire x1="58.42" y1="71.12" x2="58.42" y2="73.66" width="0.1524" layer="91"/>
<pinref part="IC1" gate="G$1" pin="C1-"/>
<wire x1="58.42" y1="73.66" x2="60.96" y2="73.66" width="0.1524" layer="91"/>
</segment>
</net>
<net name="N$3" class="0">
<segment>
<pinref part="C2" gate="G$1" pin="1"/>
<pinref part="IC1" gate="G$1" pin="C2+"/>
<wire x1="50.8" y1="68.58" x2="60.96" y2="68.58" width="0.1524" layer="91"/>
</segment>
</net>
<net name="N$4" class="0">
<segment>
<pinref part="C2" gate="G$1" pin="2"/>
<wire x1="50.8" y1="60.96" x2="58.42" y2="60.96" width="0.1524" layer="91"/>
<wire x1="58.42" y1="60.96" x2="58.42" y2="63.5" width="0.1524" layer="91"/>
<pinref part="IC1" gate="G$1" pin="C2-"/>
<wire x1="58.42" y1="63.5" x2="60.96" y2="63.5" width="0.1524" layer="91"/>
</segment>
</net>
<net name="N$5" class="0">
<segment>
<pinref part="IC1" gate="G$1" pin="V-"/>
<pinref part="C3" gate="G$1" pin="1"/>
<wire x1="91.44" y1="71.12" x2="99.06" y2="71.12" width="0.1524" layer="91"/>
</segment>
</net>
<net name="N$6" class="0">
<segment>
<pinref part="IC1" gate="G$1" pin="V+"/>
<pinref part="C4" gate="G$1" pin="1"/>
<wire x1="91.44" y1="76.2" x2="93.98" y2="76.2" width="0.1524" layer="91"/>
</segment>
</net>
<net name="GND" class="0">
<segment>
<pinref part="C3" gate="G$1" pin="2"/>
<pinref part="GND2" gate="1" pin="GND"/>
<pinref part="C4" gate="G$1" pin="2"/>
<wire x1="124.46" y1="68.58" x2="124.46" y2="71.12" width="0.1524" layer="91"/>
<wire x1="124.46" y1="71.12" x2="124.46" y2="76.2" width="0.1524" layer="91"/>
<wire x1="124.46" y1="76.2" x2="101.6" y2="76.2" width="0.1524" layer="91"/>
<wire x1="106.68" y1="71.12" x2="124.46" y2="71.12" width="0.1524" layer="91"/>
<junction x="124.46" y="71.12"/>
</segment>
<segment>
<pinref part="GND3" gate="1" pin="GND"/>
<pinref part="C5" gate="G$1" pin="2"/>
<wire x1="38.1" y1="63.5" x2="38.1" y2="66.04" width="0.1524" layer="91"/>
</segment>
<segment>
<pinref part="IC1" gate="G$1" pin="T2IN"/>
<wire x1="60.96" y1="55.88" x2="58.42" y2="55.88" width="0.1524" layer="91"/>
<wire x1="58.42" y1="55.88" x2="58.42" y2="40.64" width="0.1524" layer="91"/>
<pinref part="GND1" gate="1" pin="GND"/>
</segment>
<segment>
<pinref part="X1" gate="-1" pin="5"/>
<wire x1="139.7" y1="35.56" x2="142.24" y2="35.56" width="0.1524" layer="91"/>
<wire x1="142.24" y1="35.56" x2="142.24" y2="33.02" width="0.1524" layer="91"/>
<pinref part="GND4" gate="1" pin="GND"/>
</segment>
<segment>
<pinref part="GND5" gate="1" pin="GND"/>
<pinref part="JP1" gate="G$1" pin="2"/>
<wire x1="22.86" y1="17.78" x2="22.86" y2="20.32" width="0.1524" layer="91"/>
</segment>
</net>
<net name="VCC" class="0">
<segment>
<pinref part="C5" gate="G$1" pin="1"/>
<pinref part="P+1" gate="VCC" pin="VCC"/>
<wire x1="38.1" y1="73.66" x2="38.1" y2="76.2" width="0.1524" layer="91"/>
</segment>
<segment>
<pinref part="JP1" gate="G$1" pin="1"/>
<pinref part="P+2" gate="VCC" pin="VCC"/>
<wire x1="22.86" y1="35.56" x2="22.86" y2="38.1" width="0.1524" layer="91"/>
</segment>
</net>
<net name="RSTX" class="0">
<segment>
<pinref part="IC1" gate="G$1" pin="T1OUT"/>
<wire x1="91.44" y1="58.42" x2="99.06" y2="58.42" width="0.1524" layer="91"/>
<label x="96.52" y="58.42" size="1.778" layer="95"/>
</segment>
<segment>
<pinref part="X1" gate="-1" pin="3"/>
<wire x1="139.7" y1="40.64" x2="144.78" y2="40.64" width="0.1524" layer="91"/>
<label x="142.24" y="40.64" size="1.778" layer="95"/>
</segment>
</net>
<net name="RSRX" class="0">
<segment>
<pinref part="IC1" gate="G$1" pin="R1IN"/>
<wire x1="91.44" y1="53.34" x2="101.6" y2="53.34" width="0.1524" layer="91"/>
<label x="96.52" y="53.34" size="1.778" layer="95"/>
</segment>
<segment>
<pinref part="X1" gate="-1" pin="2"/>
<wire x1="139.7" y1="43.18" x2="144.78" y2="43.18" width="0.1524" layer="91"/>
<label x="142.24" y="43.18" size="1.778" layer="95"/>
</segment>
</net>
<net name="3VTX" class="0">
<segment>
<pinref part="IC1" gate="G$1" pin="T1IN"/>
<wire x1="60.96" y1="58.42" x2="53.34" y2="58.42" width="0.1524" layer="91"/>
<label x="50.8" y="58.42" size="1.778" layer="95"/>
</segment>
<segment>
<pinref part="R1" gate="G$1" pin="2"/>
<wire x1="40.64" y1="40.64" x2="45.72" y2="40.64" width="0.1524" layer="91"/>
<label x="43.18" y="40.64" size="1.778" layer="95"/>
</segment>
</net>
<net name="3VRX" class="0">
<segment>
<pinref part="IC1" gate="G$1" pin="R1OUT"/>
<wire x1="60.96" y1="53.34" x2="53.34" y2="53.34" width="0.1524" layer="91"/>
<label x="50.8" y="53.34" size="1.778" layer="95"/>
</segment>
<segment>
<pinref part="R2" gate="G$1" pin="2"/>
<wire x1="40.64" y1="15.24" x2="45.72" y2="15.24" width="0.1524" layer="91"/>
<label x="43.18" y="15.24" size="1.778" layer="95"/>
</segment>
</net>
<net name="N$7" class="0">
<segment>
<pinref part="JP1" gate="G$1" pin="5"/>
<wire x1="27.94" y1="35.56" x2="27.94" y2="40.64" width="0.1524" layer="91"/>
<pinref part="R1" gate="G$1" pin="1"/>
<wire x1="27.94" y1="40.64" x2="30.48" y2="40.64" width="0.1524" layer="91"/>
</segment>
</net>
<net name="N$8" class="0">
<segment>
<pinref part="JP1" gate="G$1" pin="6"/>
<wire x1="27.94" y1="20.32" x2="27.94" y2="15.24" width="0.1524" layer="91"/>
<pinref part="R2" gate="G$1" pin="1"/>
<wire x1="27.94" y1="15.24" x2="30.48" y2="15.24" width="0.1524" layer="91"/>
</segment>
</net>
</nets>
</sheet>
</sheets>
</schematic>
</drawing>
<compatibility>
<note version="8.2" severity="warning">
Since Version 8.2, EAGLE supports online libraries. The ids
of those online libraries will not be understood (or retained)
with this version.
</note>
<note version="8.3" severity="warning">
Since Version 8.3, EAGLE supports URNs for individual library
assets (packages, symbols, and devices). The URNs of those assets
will not be understood (or retained) with this version.
</note>
<note version="8.3" severity="warning">
Since Version 8.3, EAGLE supports the association of 3D packages
with devices in libraries, schematics, and board files. Those 3D
packages will not be understood (or retained) with this version.
</note>
</compatibility>
</eagle>
